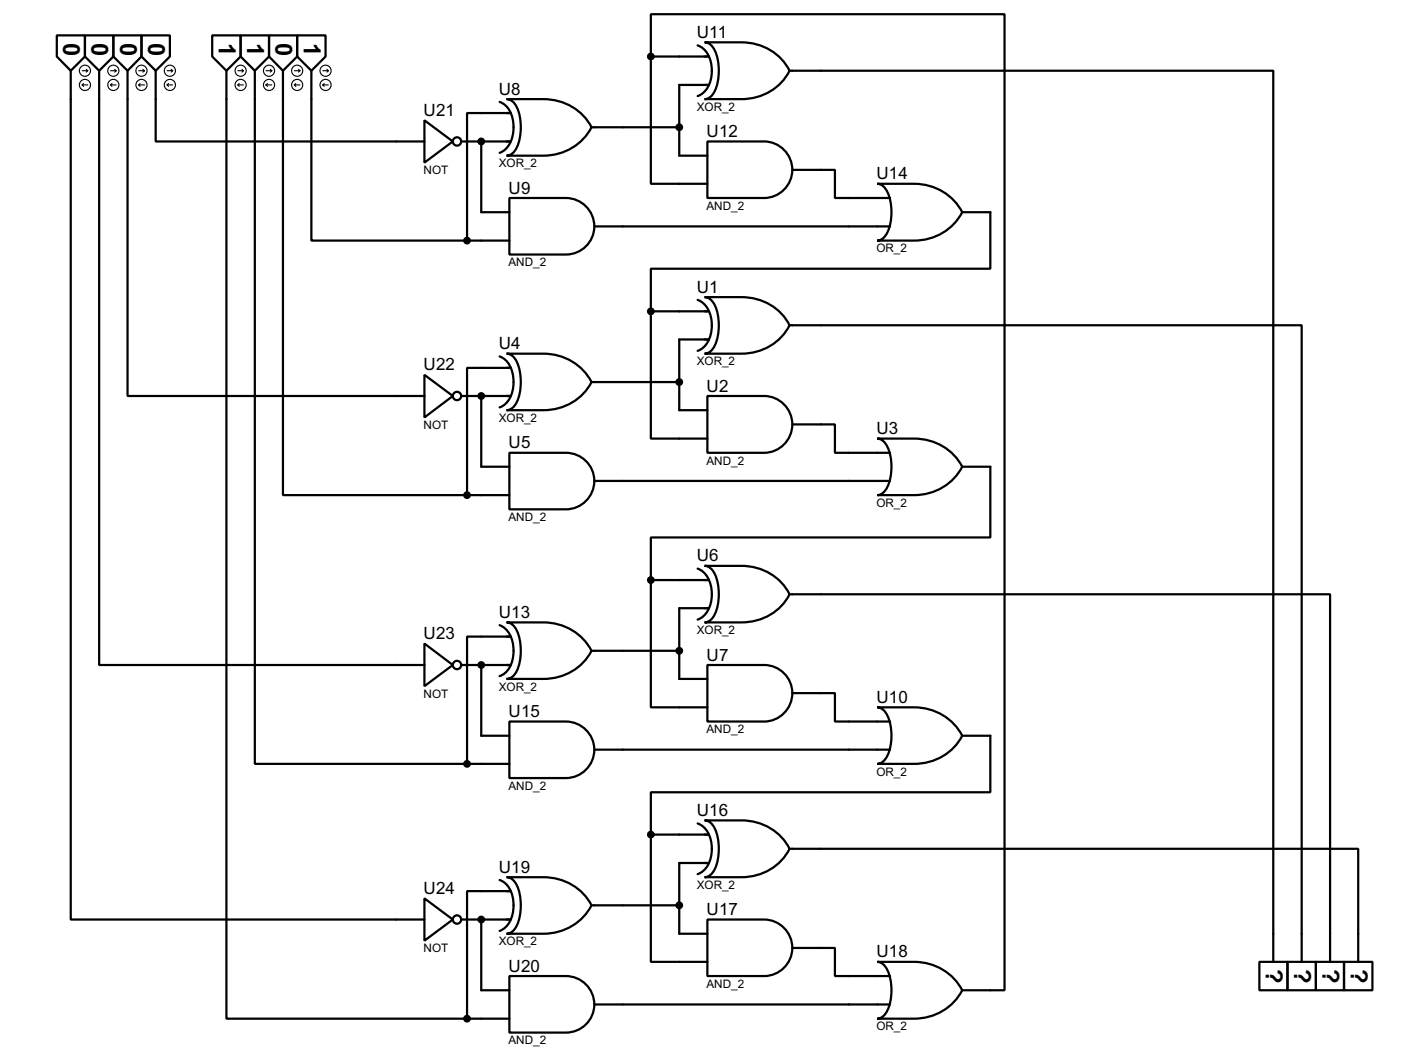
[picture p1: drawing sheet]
<svg xmlns="http://www.w3.org/2000/svg" width="252mm" height="190mm" viewBox="0 0 252 190" stroke-linecap="round" stroke-linejoin="round" font-family="sans-serif">
<g fill="none" stroke="#000" stroke-width=".4">
<path d="M10.2 6.4h5.1v3.8l-2.6 2.5-2.5-2.5zM12.7 12.7v152.4h63.5M15.3 6.4h5.1v3.8l-2.6 2.5-2.5-2.5zM17.8 12.7v106.7h58.4M20.4 6.4h5v3.8l-2.5 2.5-2.5-2.5zM22.9 12.7v58.4h53.3M25.4 6.4h5.1v3.8l-2.5 2.5-2.6-2.5zM28 12.7v12.7h48.2M38.1 6.4h5.1v3.8l-2.5 2.5-2.6-2.5zM40.7 12.7v170.2h43.2M43.2 6.4h5.1v3.8l-2.5 2.5-2.6-2.5zM45.8 12.7v124.5h38.1"/>
<path d="M48.3 6.4h5.1v3.8l-2.6 2.5-2.5-2.5zM50.8 12.7v76.2h33.1M53.4 6.4h5.1v3.8l-2.6 2.5-2.5-2.5zM55.9 12.7v30.5h28M89.7 18.3a4.5 4.5 0 0 1 2.5 4.6 4.6 4.6 0 0 1-2.5 4.6M91 17.8h6.6a9.6 9.6 0 0 1 8.6 5.1 9.6 9.6 0 0 1-8.6 5.1h-6.6a2.2 2.2 0 0 0 1.8-1.5 9.2 9.2 0 0 0-.4-7.8l-.9-.8zM116.9 10.2v22.8h10.1M116.9 10.2v-7.6h63.5v175.2h-7.6M116.9 10.2h10.4M125.3 8.2a4.5 4.5 0 0 1 2.5 4.5 4.5 4.5 0 0 1-2.5 4.6M126.5 7.6h6.6a9.5 9.5 0 0 1 8.7 5.1 9.5 9.5 0 0 1-8.7 5.1h-6.6a2.2 2.2 0 0 0 1.9-1.5 9.3 9.3 0 0 0-.4-7.8l-.9-.8zM127.3 15.3h-5.3v12.7h5"/>
<path d="M141.8 12.7h86.8v160M76.2 21.6l5.1 3.8-5.1 3.8zM82.8 25.4h8.9M86.4 25.4v12.7h5.1M91.5 35.6h10.1a5.1 5.1 0 0 1 5.1 5 5.1 5.1 0 0 1-5.1 5.1h-10.1zM91.7 20.3h-7.8v22.9M106.2 22.9h15.8M127 25.4h10.2a5.1 5.1 0 0 1 5.1 5.1 5.1 5.1 0 0 1-5.1 5.1h-10.2zM142.3 30.5h7.6v5.1h9.9M157.5 33h6.6a9.6 9.6 0 0 1 8.7 5.1 9.6 9.6 0 0 1-8.7 5.1h-6.6a2.22 2.22 0 0 0 1.8-1.5 9.1 9.1 0 0 0-.3-7.8l-1-.8zM172.8 38.1h5v10.2h-60.9v7.6M83.9 43.2h7.6"/>
<path d="M106.7 40.7h53.1M116.9 55.9v22.9h10.1M116.9 55.9h10.4M125.3 53.9a4.6 4.6 0 0 1 2.5 4.5 4.6 4.6 0 0 1-2.5 4.6M126.5 53.4h6.6a9.5 9.5 0 0 1 8.7 5 9.5 9.5 0 0 1-8.7 5.1h-6.6a2.2 2.2 0 0 0 1.9-1.5 9.2 9.2 0 0 0-.4-7.8l-.9-.7zM141.8 58.4h91.9v114.3M76.2 67.3l5.1 3.8-5.1 3.9zM82.8 71.1h8.9M86.4 71.1v12.7h5.1M89.7 64a4.6 4.6 0 0 1 2.5 4.6 4.5 4.5 0 0 1-2.5 4.6M91 63.5h6.6a9.6 9.6 0 0 1 8.6 5.1 9.6 9.6 0 0 1-8.6 5.1h-6.6a2.21 2.21 0 0 0 1.8-1.5 9.2 9.2 0 0 0-.4-7.8l-.9-.8zM91.7 66.1h-7.8v22.8"/>
<path d="M106.2 68.6h15.8M127 71.1h10.2a5.1 5.1 0 0 1 5.1 5.1 5.1 5.1 0 0 1-5.1 5.1h-10.2zM127.3 61h-5.3v12.7h5M142.3 76.2h7.6v5.1h9.9M157.5 78.8h6.6a9.6 9.6 0 0 1 8.7 5 9.6 9.6 0 0 1-8.7 5.1h-6.6a2.22 2.22 0 0 0 1.8-1.5 9 9 0 0 0-.3-7.8l-1-.7zM83.9 88.9h7.6M91.5 81.3h10.1a5.1 5.1 0 0 1 5.1 5.1 5.1 5.1 0 0 1-5.1 5.1h-10.1zM106.7 86.4h53.1M172.8 83.8h5v12.7h-60.9v7.7M76.2 115.6l5.1 3.8-5.1 3.8zM82.8 119.4h8.9M86.4 119.4v12.7h5.1"/>
<path d="M89.7 112.3a4.6 4.6 0 0 1 2.5 4.6 4.5 4.5 0 0 1-2.5 4.5M91 111.8h6.6a9.6 9.6 0 0 1 8.6 5.1 9.6 9.6 0 0 1-8.6 5h-6.6a2.19 2.19 0 0 0 1.8-1.5 9.2 9.2 0 0 0-.4-7.8l-.9-.7zM91.7 114.3h-7.8v22.9M106.2 116.9h15.8M116.9 104.2v22.8h10.1M116.9 104.2h10.4M125.3 102.1a4.6 4.6 0 0 1 2.5 4.6 4.6 4.6 0 0 1-2.5 4.6M126.5 101.6h6.6a9.5 9.5 0 0 1 8.7 5.1 9.5 9.5 0 0 1-8.7 5.1h-6.6a2.21 2.21 0 0 0 1.9-1.5 9.2 9.2 0 0 0-.4-7.8l-.9-.8zM127 119.4h10.2a5.1 5.1 0 0 1 5.1 5.1 5.1 5.1 0 0 1-5.1 5.1h-10.2zM127.3 109.2h-5.3v12.7h5M141.8 106.7h97v66M83.9 137.2h7.6"/>
<path d="M91.5 129.6h10.1a5.1 5.1 0 0 1 5.1 5 5.1 5.1 0 0 1-5.1 5.1h-10.1zM106.7 134.6h53.1M142.3 124.5h7.6v5.1h9.9M157.5 127h6.6a9.6 9.6 0 0 1 8.7 5.1 9.6 9.6 0 0 1-8.7 5.1h-6.6a2.22 2.22 0 0 0 1.8-1.5 9 9 0 0 0-.3-7.8l-1-.8zM172.8 132.1h5v10.2h-60.9v7.6M89.7 158a4.5 4.5 0 0 1 2.5 4.6 4.6 4.6 0 0 1-2.5 4.6M91 157.5h6.6a9.6 9.6 0 0 1 8.6 5.1 9.6 9.6 0 0 1-8.6 5.1h-6.6a2.2 2.2 0 0 0 1.8-1.5 9.2 9.2 0 0 0-.4-7.8l-.9-.8zM116.9 149.9v22.8h10.1M116.9 149.9h10.4M125.3 147.9a4.5 4.5 0 0 1 2.5 4.5 4.5 4.5 0 0 1-2.5 4.6M126.5 147.3h6.6a9.5 9.5 0 0 1 8.7 5.1 9.5 9.5 0 0 1-8.7 5.1h-6.6a2.2 2.2 0 0 0 1.9-1.5 9.3 9.3 0 0 0-.4-7.8l-.9-.8zM127.3 155h-5.3v12.7h5"/>
<path d="M141.8 152.4h102.1v20.3M76.2 161.3l5.1 3.8-5.1 3.8zM82.8 165.1h8.9M86.4 165.1v12.7h5.1M91.5 175.3h10.1a5.1 5.1 0 0 1 5.1 5 5.1 5.1 0 0 1-5.1 5.1h-10.1zM91.7 160h-7.8v22.9M106.2 162.6h15.8M127 165.1h10.2a5.1 5.1 0 0 1 5.1 5.1 5.1 5.1 0 0 1-5.1 5.1h-10.2zM142.3 170.2h7.6v5.1h9.9M157.5 172.7h6.6a9.6 9.6 0 0 1 8.7 5.1 9.6 9.6 0 0 1-8.7 5.1h-6.6a2.22 2.22 0 0 0 1.8-1.5 9.1 9.1 0 0 0-.3-7.8l-1-.8zM226.1 172.7h5.1v5.1h-5.1zM231.2 172.7h5.1v5.1h-5.1z"/>
<path d="M236.3 172.7h5v5.1h-5zM241.3 172.7h5.1v5.1h-5.1zM83.9 182.9h7.6M106.7 180.4h53.1"/>
<circle cx="82" cy="25.4" r=".75"/>
<circle cx="82" cy="71.1" r=".75"/>
<circle cx="82" cy="119.4" r=".75"/>
<circle cx="82" cy="165.1" r=".75"/>
</g>
<g fill="#000">
<circle cx="86.4" cy="25.4" r=".2"/>
<circle cx="86.4" cy="71.1" r=".2"/>
<circle cx="86.4" cy="119.4" r=".2"/>
<circle cx="86.4" cy="165.1" r=".2"/>
</g>
<g fill="#000" stroke="#000" stroke-width=".4">
<circle cx="116.8" cy="10.2" r=".5"/>
<circle cx="86.4" cy="25.4" r=".5"/>
<circle cx="121.9" cy="22.9" r=".5"/>
<circle cx="83.8" cy="43.2" r=".5"/>
<circle cx="116.8" cy="55.9" r=".5"/>
<circle cx="86.4" cy="71.1" r=".5"/>
<circle cx="121.9" cy="68.6" r=".5"/>
<circle cx="83.8" cy="88.9" r=".5"/>
<circle cx="86.4" cy="119.4" r=".5"/>
<circle cx="116.8" cy="104.2" r=".5"/>
<circle cx="121.9" cy="116.9" r=".5"/>
<circle cx="83.8" cy="137.2" r=".5"/>
<circle cx="116.8" cy="149.9" r=".5"/>
<circle cx="86.4" cy="165.1" r=".5"/>
<circle cx="121.9" cy="162.6" r=".5"/>
<circle cx="83.8" cy="182.9" r=".5"/>
</g>
<g fill="none" stroke="#000" stroke-width=".2">
<path d="M14.8 12.7h1M14.8 15.3h1M14.8 15.3l.2 .2M15 15l-.2 .3M15.5 12.5l.3 .2M15.8 12.7l-.3 .3M19.9 12.7h1M19.9 15.3h1M19.9 15.3l.2 .2M20.1 15l-.2 .3M20.6 12.5l.3 .2M20.9 12.7l-.3 .3"/>
<path d="M24.9 12.7h1.1M24.9 15.3h1.1M24.9 15.3l.3 .2M25.2 15l-.3 .3M25.7 12.5l.3 .2M26 12.7l-.3 .3M30 12.7h1M30 15.3h1M30 15.3l.3 .2M30.3 15l-.3 .3M30.8 12.5l.2 .2M31 12.7l-.2 .3"/>
<path d="M42.7 12.7h1M42.7 15.3l.3 .2M42.7 15.3h1M43 15l-.3 .3M43.5 12.5l.2 .2M43.7 12.7l-.2 .3M47.8 12.7h1M47.8 15.3h1M47.8 15.3l.3 .2M48.1 15l-.3 .3M48.6 12.5l.2 .2M48.8 12.7l-.2 .3"/>
<path d="M52.9 12.7h1M52.9 15.3h1M52.9 15.3l.2 .2M53.1 15l-.2 .3M53.6 12.5l.3 .2M53.9 12.7l-.3 .3M58 12.7h1M58 15.3h1M58 15.3l.2 .2M58.2 15l-.2 .3M58.7 12.5l.3 .2M59 12.7l-.3 .3"/>
<circle cx="15.2" cy="12.7" r="1"/>
<circle cx="15.2" cy="15.3" r="1"/>
<circle cx="20.3" cy="12.7" r="1"/>
<circle cx="20.3" cy="15.3" r="1"/>
<circle cx="25.4" cy="12.7" r="1"/>
<circle cx="25.4" cy="15.3" r="1"/>
<circle cx="30.5" cy="12.7" r="1"/>
<circle cx="30.5" cy="15.3" r="1"/>
<circle cx="43.2" cy="12.7" r="1"/>
<circle cx="43.2" cy="15.3" r="1"/>
<circle cx="48.3" cy="12.7" r="1"/>
<circle cx="48.3" cy="15.3" r="1"/>
<circle cx="53.3" cy="12.7" r="1"/>
<circle cx="53.3" cy="15.3" r="1"/>
<circle cx="58.4" cy="12.7" r="1"/>
<circle cx="58.4" cy="15.3" r="1"/>
</g>
<g font-size="4.8">
<text x="11.4" y="7.8" transform="rotate(90 11.4 7.8)">0</text>
<text x="16.4" y="7.8" transform="rotate(90 16.4 7.8)">0</text>
<text x="21.6" y="7.8" transform="rotate(90 21.6 7.8)">0</text>
<text x="26.6" y="7.8" transform="rotate(90 26.6 7.8)">0</text>
<text x="39.3" y="7.8" transform="rotate(90 39.3 7.8)">1</text>
<text x="44.4" y="7.8" transform="rotate(90 44.4 7.8)">1</text>
<text x="49.5" y="7.8" transform="rotate(90 49.5 7.8)">0</text>
<text x="54.6" y="7.8" transform="rotate(90 54.6 7.8)">1</text>
<text x="227.2" y="174.1" transform="rotate(90 227.2 174.1)">?</text>
<text x="232.3" y="174" transform="rotate(90 232.3 174)">?</text>
<text x="237.5" y="174.1" transform="rotate(90 237.5 174.1)">?</text>
<text x="242.5" y="174.1" transform="rotate(90 242.5 174.1)">?</text>
</g>
<g font-size="3.4">
<text x="125.1" y="6.8">U11</text>
<text x="89.6" y="17">U8</text>
<text x="76.1" y="20.8">U21</text>
<text x="126.9" y="24.6">U12</text>
<text x="91.3" y="34.7">U9</text>
<text x="157.4" y="32.2">U14</text>
<text x="125.1" y="52.6">U1</text>
<text x="89.6" y="62.7">U4</text>
<text x="76.1" y="66.5">U22</text>
<text x="126.9" y="70.3">U2</text>
<text x="157.4" y="78">U3</text>
<text x="91.3" y="80.5">U5</text>
<text x="125.1" y="100.8">U6</text>
<text x="89.6" y="111">U13</text>
<text x="76.1" y="114.8">U23</text>
<text x="126.9" y="118.6">U7</text>
<text x="91.3" y="128.8">U15</text>
<text x="157.4" y="126.2">U10</text>
<text x="125.1" y="146.5">U16</text>
<text x="76.1" y="160.5">U24</text>
<text x="89.6" y="156.7">U19</text>
<text x="126.9" y="164.3">U17</text>
<text x="157.4" y="171.9">U18</text>
<text x="91.3" y="174.5">U20</text>
</g>
<g font-size="2.4">
<text x="125.1" y="19.9">XOR_2</text>
<text x="76" y="31.3">NOT</text>
<text x="89.5" y="30">XOR_2</text>
<text x="126.8" y="37.7">AND_2</text>
<text x="91.3" y="47.8">AND_2</text>
<text x="157.3" y="45.3">OR_2</text>
<text x="125.1" y="65.6">XOR_2</text>
<text x="76" y="77.1">NOT</text>
<text x="89.5" y="75.8">XOR_2</text>
<text x="126.8" y="83.4">AND_2</text>
<text x="91.3" y="93.6">AND_2</text>
<text x="157.3" y="91">OR_2</text>
<text x="125.1" y="113.9">XOR_2</text>
<text x="76" y="125.3">NOT</text>
<text x="89.5" y="124">XOR_2</text>
<text x="126.8" y="131.7">AND_2</text>
<text x="91.3" y="141.8">AND_2</text>
<text x="157.3" y="139.3">OR_2</text>
<text x="125.1" y="159.6">XOR_2</text>
<text x="76" y="171">NOT</text>
<text x="89.5" y="169.8">XOR_2</text>
<text x="126.8" y="177.4">AND_2</text>
<text x="157.3" y="185">OR_2</text>
<text x="91.3" y="187.5">AND_2</text>
</g>
</svg>
